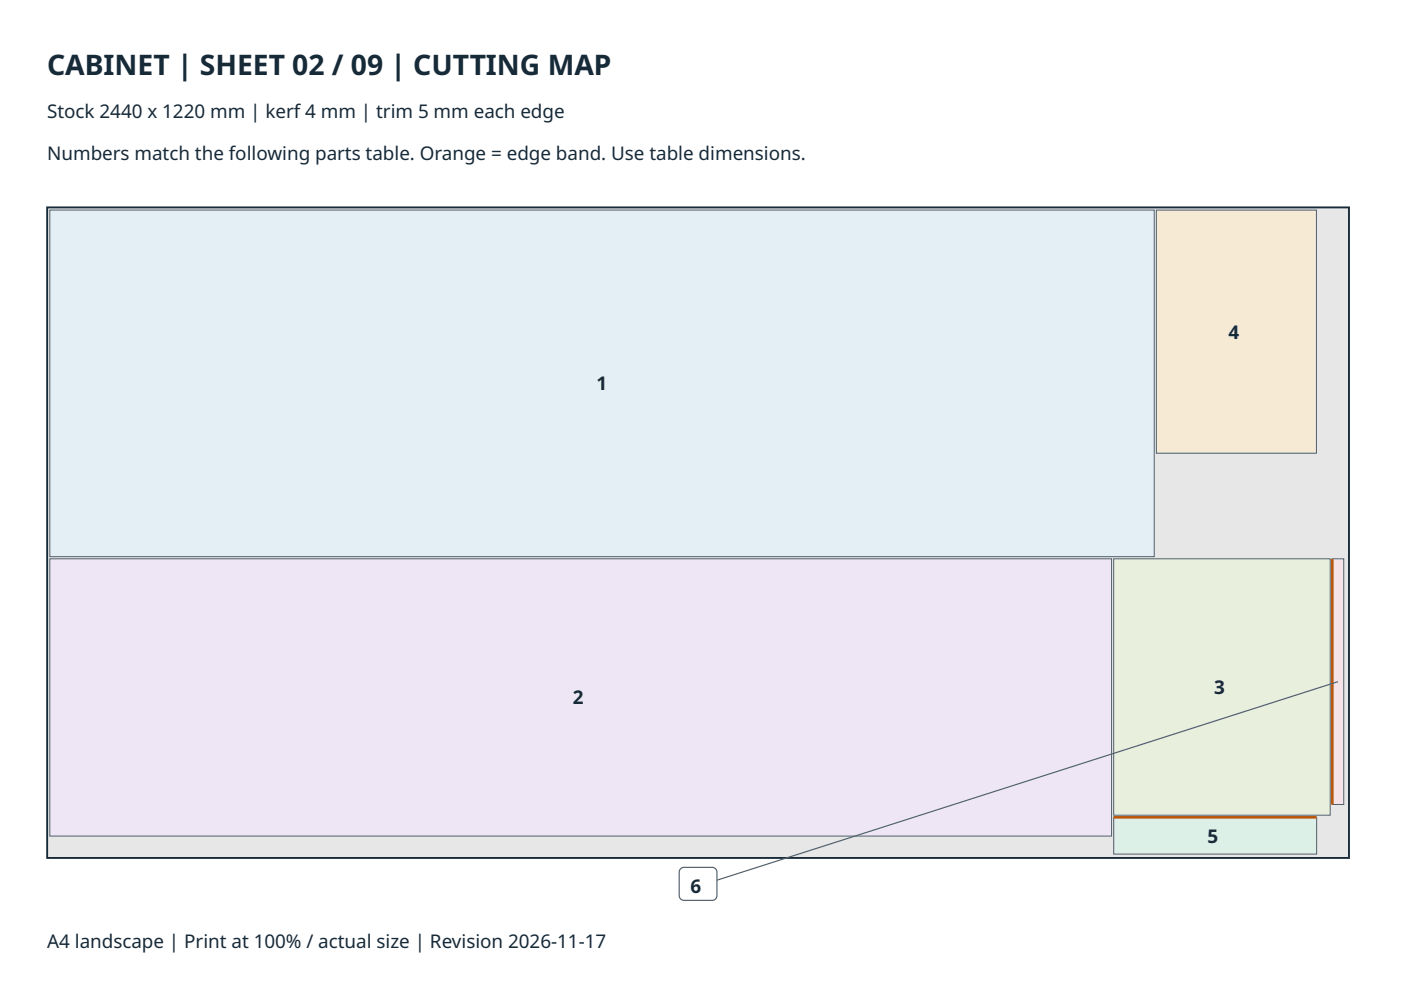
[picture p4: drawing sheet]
<svg xmlns="http://www.w3.org/2000/svg" width="297mm" height="210mm" viewBox="0 0 297 210" stroke-linecap="round" stroke-linejoin="round" font-family="sans-serif">
<path d="M10 44h276v137.9h-276z" fill="#e7e7e7"/>
<path d="M10 44h276v137.9h-276z" fill="none" stroke="#172a38" stroke-width=".4"/>
<path d="M10.6 44.5h234.1v73.5h-234.1z" fill="#e4eff5"/>
<path d="M10.6 44.5h234.1v73.5h-234.1z" fill="none" stroke="#52606b" stroke-width=".21"/>
<path d="M10.6 118.5h225.1v58.8h-225.1z" fill="#eee6f5"/>
<path d="M10.6 118.5h225.1v58.8h-225.1z" fill="none" stroke="#52606b" stroke-width=".21"/>
<path d="M236.1 118.5h45.9v54.3h-45.9z" fill="#e8f0dd"/>
<path d="M236.1 118.5h45.9v54.3h-45.9z" fill="none" stroke="#52606b" stroke-width=".21"/>
<path d="M245.2 44.5h33.9v51.6h-33.9z" fill="#f7ead4"/>
<path d="M245.2 44.5h33.9v51.6h-33.9z" fill="none" stroke="#52606b" stroke-width=".21"/>
<path d="M236.1 173.3h43.1v7.8h-43.1z" fill="#dcf0e8"/>
<path d="M236.1 173.3h43.1v7.8h-43.1z" fill="none" stroke="#52606b" stroke-width=".21"/>
<path d="M236.1 173.3h43.1z" fill="#000" stroke="#b8590e" stroke-width=".55"/>
<path d="M282.5 118.5h2.4v52.1h-2.4z" fill="#f6e3e8"/>
<path d="M282.5 118.5h2.4v52.1h-2.4z" fill="none" stroke="#52606b" stroke-width=".21"/>
<path d="M282.5 118.5v52.1z" fill="#000" stroke="#b8590e" stroke-width=".55"/>
<path d="M283.7 144.5l-135.7 43.4" fill="none" stroke="#52606b" stroke-width=".25"/>
<path d="M144.3 184.2l.7-.3h6a1 1 0 0 1 1 1v5a1 1 0 0 1-1 1h-6a1 1 0 0 1-1-1v-5z" fill-rule="evenodd" fill="#fff"/>
<path d="M144.3 184.2l.7-.3h6a1 1 0 0 1 1 1v5a1 1 0 0 1-1 1h-6a1 1 0 0 1-1-1v-5z" fill="none" stroke="#52606b" stroke-width=".25"/>
<text font-size="6" fill="#172a38" x="10" y="16">CABINET | SHEET 02 / 09 | CUTTING MAP</text>
<g font-size="4" fill="#172a38">
<text x="10" y="25">Stock 2440 x 1220 mm | kerf 4 mm | trim 5 mm each edge</text>
<text x="10" y="34">Numbers match the following parts table. Orange = edge band. Use table dimensions.</text>
<text x="260.5" y="71.8">4</text>
<text x="126.5" y="82.8">1</text>
<text x="121.5" y="149.4">2</text>
<text x="257.4" y="147.2">3</text>
<text x="256" y="178.7">5</text>
<text x="146.4" y="189.4">6</text>
<text x="10" y="200.9">A4 landscape | Print at 100% / actual size | Revision 2026-11-17</text>
</g>
</svg>
